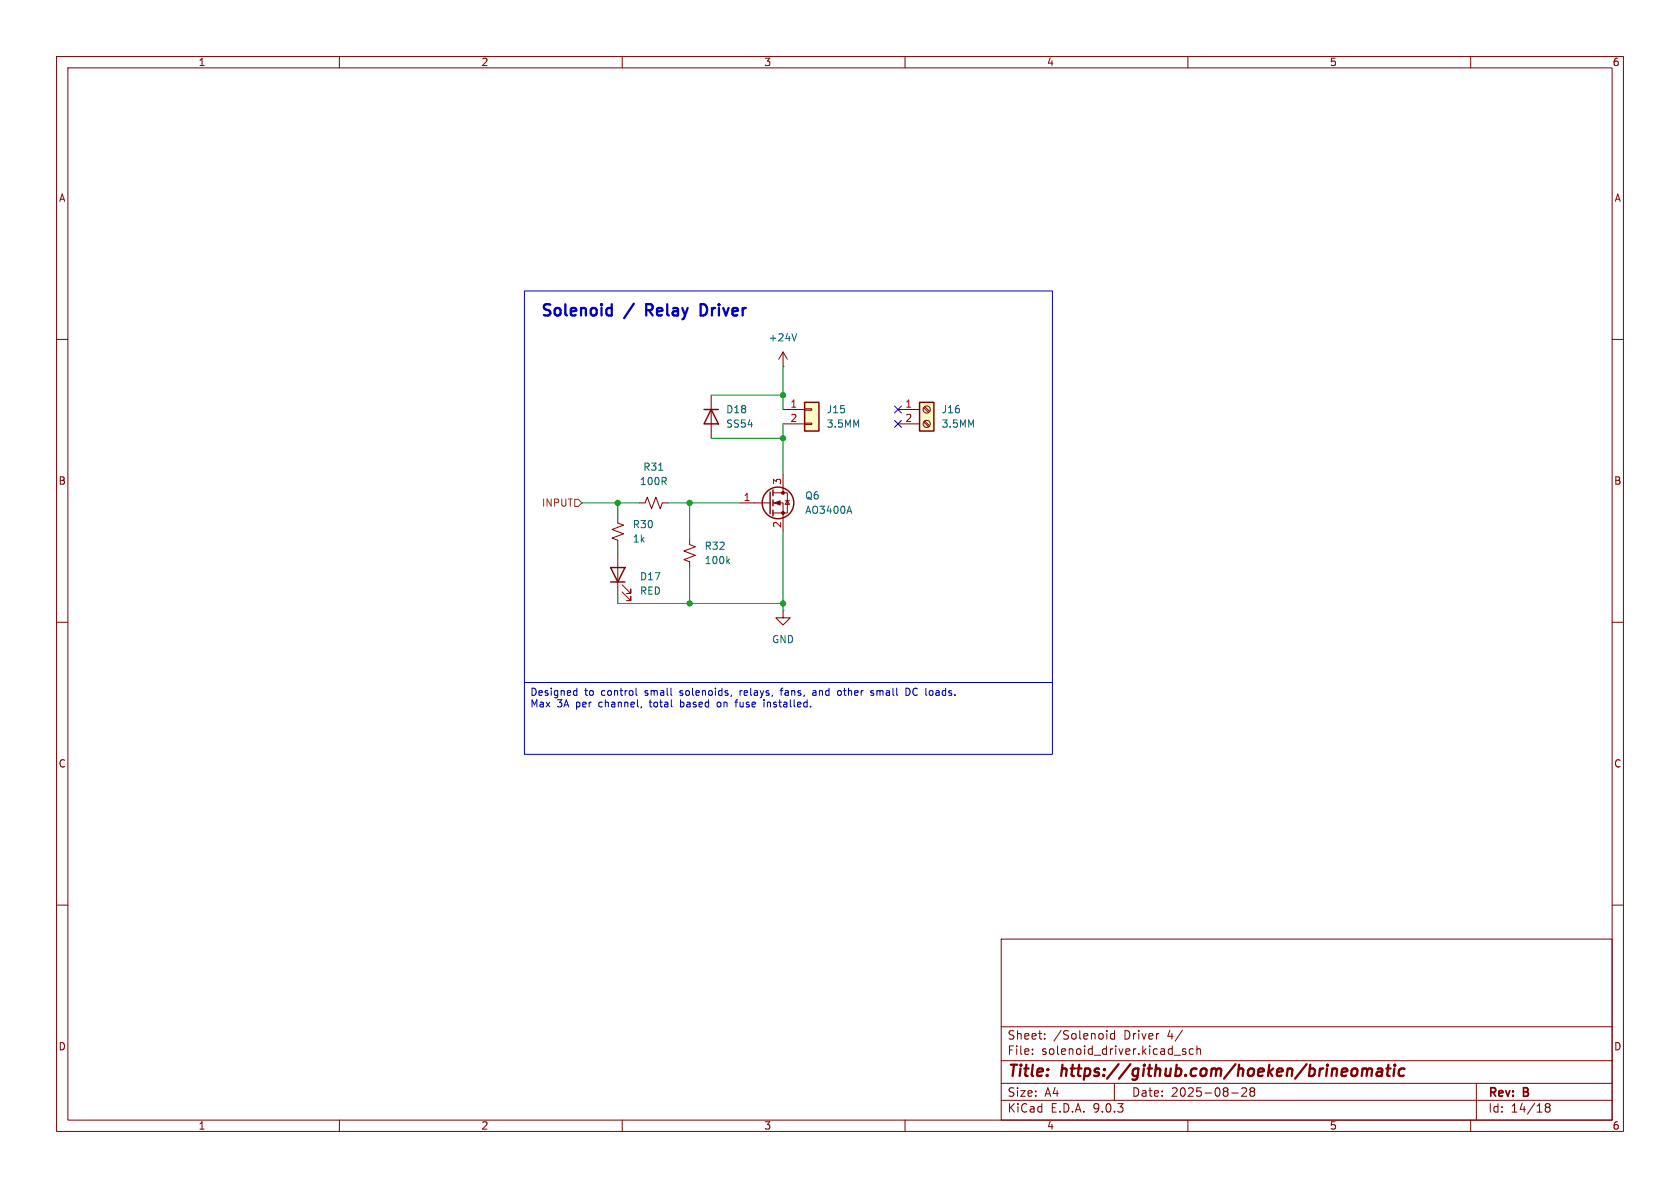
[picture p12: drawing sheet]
<svg xmlns="http://www.w3.org/2000/svg" width="297mm" height="210mm" viewBox="0 0 297 210" stroke-linecap="round" stroke-linejoin="round" font-family="sans-serif">
<g fill="none" stroke="#840000" stroke-width=".18">
<path d="M10 10h277v190h-277zM12 12h273v186h-273zM60 10v2M110 10v2M160 10v2M210 10v2M260 10v2M10 60h2M125.7 69.9v7.6M285 60h2M109.2 91.4v1.1l1 .3-2 .8 2 .8-2 .7 1 .4v1M113 88.9h1l.4-1 .8 2 .8-2 .7 2 .4-1h1"/>
<path d="M121.9 95.3v1l1 .3-2 .8 2 .8-2 .7 1 .4v1M10 110h2M285 110h2M10 160h2M177 166h108v32h-108zM285 160h2M60 198v2M110 198v2M160 198v2M177 194.5h108M177 191.5h108M177 187.5h108"/>
<path d="M177 181.5h108M182.5 186.3v.1M182.5 185.5v.1M184.7 183.6v.1M184.7 182.8v.1M195.7 182.2v.1M195.7 182.7v1M197 191.5v3M197 182.2v1.5M197 182.8l-.4-.1-.3 .3v.4l.2 .2h.5M207.6 186.5h1.1M209.6 185.5l-.4-.1-.2 .2 .1 .2 .5 .2v.3h-.6"/>
<path d="M210 198v2M211 185.5l-.5-.1-.3 .3v.4l.2 .2h.6M211.6 185.5l.2-.1 .4 .1v.9M211.6 184.9v1.5M217.7 193.2h1.2M220.3 192.4v.5l-.8 .9h.9M221 192.4v.3l.2 .2M221.2 192.9l-.2 .3v.5l.2 .1 .5-.1 .1-.2-.1-.4-.2-.2M221.2 192.9h.3M221.7 192.4l.1 .3-.3 .2M260 198v2M261 191.5v6.5"/>
<path d="M273.5 195.7l-.3-.2 .3-.4 .4 .1 .1 .2-.3 .3M273.5 195.7l-.3 .3v.5l.3 .1 .4-.1 .1-.2v-.4l-.3-.2M273.5 195.7h.2"/>
</g>
<g fill="none" stroke="#840000" stroke-width=".4">
<path d="M240.9 189.1a.49 .49 0 0 1 .8 .1M240.9 188.9l-.2 1.3M241.7 189.2a.5 .5 0 0 1 .8-.2l-.1 1.2M241.7 189.2l-.1 1M243.6 189l.2-.1 .5 .1v1.2M244.4 189.4h-.7a.4 .4 0 0 0-.4 .4 .4 .4 0 0 0 .3 .4l.7-.1M245.1 188.9h.7M245.5 188.2l-.3 1.7 .1 .2 .4 .1M246.5 188.9l-.2 1.3M246.6 188.2v.2M246.6 188.2l-.1 .1 .1 .1M246.6 188.2l.1 .1-.1 .1"/>
<path d="M248.3 189a.66 .66 0 0 0-1 .3v.5l.1 .3 .2 .1 .6-.1"/>
</g>
<path d="M116.4 83.1h.8M128.6 99.2l.4 .4M129 98.8l-.5 .5" fill="none" stroke="#006464" stroke-width=".18"/>
<path d="M124.5 72.4h2.5M125.7 72.4l1.3 2.5h-2.5z" fill="none" stroke="#840000" stroke-width=".25"/>
<path d="M142.2 71.1h2.6v5.1h-2.6z" fill="#ffffc2"/>
<g fill="none" stroke="#840000" stroke-width=".25">
<path d="M142.2 71.1h2.6v5.1h-2.6zM136.1 87v3.8M136.7 86.6v1M136.7 88.4v1M136.7 90.2v1"/>
<circle cx="137.5" cy="88.9" r="2.79"/>
</g>
<path d="M138.4 72.4h3.8M138.4 74.9h3.8M142.2 72.3h1.3v.2h-1.3zM142.2 74.8h1.3v.3h-1.3zM130.8 88.9h5.3M136.7 87.1h2.5v3.6h-2.5M136.7 88.9h1.7v5.1M138.4 83.8v3.3M138.8 88.5h.8M139.2 88.5l.4 .7h-.8z" fill="none" stroke="#840000" stroke-width=".18"/>
<g fill="#840000" stroke="#840000" stroke-width=".18">
<path d="M136.9 88.9l1-.4v.8z"/>
<circle cx="138.4" cy="87.1" r=".25"/>
<circle cx="138.4" cy="90.7" r=".25"/>
</g>
<path d="M150.2 89.5l.4 1.2" fill="none" stroke="#006464" stroke-width=".18"/>
<path d="M162.6 71.1h2.5v5.1h-2.5z" fill="#ffffc2"/>
<path d="M162.6 71.1h2.5v5.1h-2.5zM107.9 100.3h2.6l-1.3 2.6zM107.9 102.9h2.6" fill="none" stroke="#840000" stroke-width=".25"/>
<g fill="none" stroke="#840000" stroke-width=".18">
<path d="M138.4 64.8h.1M138.4 62.2l-.7 1.3M138.4 62.2l.8 1.3M138.4 62.2v2.6M158.7 72.4h3.9M158.7 74.9h3.9M163.3 72.1l.9 .8M163.3 74.6l.9 .8M163.5 71.9l.8 .8M163.5 74.4l.8 .9M109.2 97.8v7.6M110 104.6l1.5 1.6v-.8v.8h-.8"/>
<path d="M110 103.4l1.5 1.5v-.8v.8h-.8M138.4 108v1.2h1.3l-1.3 1.3-1.2-1.3h1.2M138.4 108h.1"/>
<circle cx="163.8" cy="72.4" r=".63"/>
<circle cx="163.8" cy="74.9" r=".63"/>
</g>
<path d="M140.8 59l-.4 1.3" fill="none" stroke="#006464" stroke-width=".18"/>
<path d="M101.6 88.3h.6l.7 .6-.7 .6h-.6z" fill="none" stroke="#725600" stroke-width=".18"/>
<path d="M125.7 77.5h12.7M125.7 69.9h12.7M138.4 64.8v7.6M138.4 74.9v8.9M102.9 88.9h10.1M109.2 88.9v2.5M109.2 96.5v1.3M118.1 88.9h12.7M121.9 88.9v6.4M138.4 94v14M109.2 105.4v1.3h29.2M121.9 100.3v6.4" fill="none" stroke="#009600" stroke-width=".18"/>
<path d="M158.1 74.3l1.3 1.2M158.1 71.8l1.3 1.2M159.4 74.3l-1.3 1.2M159.4 71.8l-1.3 1.2" fill="none" stroke="#000084" stroke-width=".18"/>
<g fill="none" stroke="#0000c2" stroke-width=".18">
<path d="M92.7 51.4h93.4v69.3h-93.4zM92.7 120.7h93.4v12.7h-93.4zM101.6 122.1h.4M102 121.7v1.2M102 122.9h-.4M112.4 121.7v1l.2 .2M113.4 124.9l-.1 .3M120.3 123.7v1.3M120.3 124.9l.1 .1M126.9 124.2l-.1 .5 .1 .2 .3 .1M129.3 122.9l-.1 .2M129.9 124.1h.5"/>
<path d="M130.4 123.7l-.3 .2M130.8 122.1v.8M131.1 122.1l-.3 .2M135.1 124.1v.9M135.7 124.1v.9M137.9 122.1h.5M138.4 121.7l-.3 .1v1.1M143.7 122.1h.5M144.3 122.4h-.5l-.1 .2 .1 .3h.5M148.2 122.1h.3l.2 .2-.1 .6h-.4M154 122.4l.4 .2 .1 .1-.2 .2h-.4M154 122.1h.4"/>
<path d="M160.2 121.7a.64 .64 0 0 1 .7 .6 .64 .64 0 0 1-.7 .6z"/>
</g>
<path d="M108 54.4l.1 .1M108.1 53.8v2M108.1 55.7l-.1 .1M114.2 54.8h.8M115 53.8h-.8v2M124.8 54.1l-.5-.3h-.4v2h.4l.5-.3" fill="none" stroke="#0000c2" stroke-width=".4"/>
<g fill="#009600" stroke="#009600" stroke-width=".18">
<circle cx="138.4" cy="69.9" r=".46"/>
<circle cx="138.4" cy="77.5" r=".46"/>
<circle cx="121.9" cy="88.9" r=".46"/>
<circle cx="121.9" cy="106.7" r=".46"/>
<circle cx="138.4" cy="106.7" r=".46"/>
<circle cx="109.2" cy="88.9" r=".46"/>
</g>
<g font-size="2.8" fill="#0000c2">
<text x="95.5" y="56.5">Solenoid</text>
<text x="110.7" y="56.5">/</text>
<text x="115.1" y="56.5">Relay</text>
<text x="125.5" y="56.5">Driver</text>
</g>
<g font-size="2.8" fill="#840000">
<text x="178" y="190.9">Title:</text>
<text x="187.7" y="190.9">https://github.com/hoeken/brineomatic</text>
</g>
<g font-size="2.1" fill="#840000">
<text x="178" y="184">Sheet:</text>
<text x="186.2" y="184">/Solenoid</text>
<text x="198.7" y="184">Driver</text>
<text x="206.5" y="184">4/</text>
<text x="178" y="186.7">File:</text>
<text x="184.1" y="186.7">solenoid_driver.kicad_sch</text>
<text x="178" y="196.9">KiCad</text>
<text x="178" y="194.1">Size:</text>
<text x="184.7" y="194.1">A4</text>
<text x="185.7" y="196.9">E.D.A.</text>
<text x="193.3" y="196.9">9.0.3</text>
<text x="200" y="194.1">Date:</text>
<text x="207" y="194.1">2025-08-28</text>
<text x="263" y="194.3">Rev:</text>
<text x="263" y="196.9">Id:</text>
<text x="267.1" y="196.9">14/18</text>
<text x="269.4" y="194.3">B</text>
</g>
<g font-size="1.8" fill="#840000">
<text x="35" y="11.9">1</text>
<text x="85" y="11.9">2</text>
<text x="135" y="11.9">3</text>
<text x="185" y="11.9">4</text>
<text x="235" y="11.9">5</text>
<text x="285" y="11.9">6</text>
<text x="10.3" y="35.9">A</text>
<text x="285.3" y="35.9">A</text>
<text x="10.3" y="85.9">B</text>
<text x="285.3" y="85.9">B</text>
<text x="10.3" y="135.9">C</text>
<text x="285.3" y="135.9">C</text>
<text x="10.3" y="185.9">D</text>
<text x="285.3" y="185.9">D</text>
<text x="35" y="199.9">1</text>
<text x="85" y="199.9">2</text>
<text x="135" y="199.9">3</text>
<text x="185" y="199.9">4</text>
<text x="235" y="199.9">5</text>
<text x="285" y="199.9">6</text>
</g>
<g font-size="1.8" fill="#006464">
<text x="135.8" y="60.6">+24V</text>
<text x="128.3" y="73.3">D18</text>
<text x="128.3" y="75.8">SS54</text>
<text x="146.1" y="73.3">J15</text>
<text x="146.1" y="75.8">3.5MM</text>
<text x="166.4" y="73.3">J16</text>
<text x="166.4" y="75.8">3.5MM</text>
<text x="113.6" y="83.4">R31</text>
<text x="113" y="86">100R</text>
<text x="142.2" y="88.5">Q6</text>
<text x="111.8" y="93.6">R30</text>
<text x="142.2" y="91">AO3400A</text>
<text x="111.8" y="96.1">1k</text>
<text x="124.5" y="97.4">R32</text>
<text x="124.5" y="99.9">100k</text>
<text x="113" y="102.8">D17</text>
<text x="113" y="105.3">RED</text>
<text x="136.4" y="113.9">GND</text>
</g>
<g font-size="1.8" fill="#a90000">
<text x="139.6" y="72.1">1</text>
<text x="139.6" y="74.7">2</text>
<text x="159.9" y="72.1">1</text>
<text x="159.9" y="74.7">2</text>
<text x="131.4" y="88.6">1</text>
<text x="138.2" y="85.8" transform="rotate(-90 138.2 85.8)">3</text>
<text x="138.2" y="93.4" transform="rotate(-90 138.2 93.4)">2</text>
</g>
<text font-size="1.8" fill="#725600" x="95.7" y="89.8">INPUT</text>
<g font-size="1.8" fill="#0000c2">
<text x="93.7" y="123.3">Designed</text>
<text x="93.7" y="125.4">Max</text>
<text x="98.5" y="125.4">3A</text>
<text x="101.9" y="125.4">per</text>
<text x="103.4" y="123.3">to</text>
<text x="106.1" y="125.4">channel,</text>
<text x="106.4" y="123.3">control</text>
<text x="114.3" y="123.3">small</text>
<text x="115.3" y="125.4">total</text>
<text x="120.7" y="123.3">solenoids,</text>
<text x="120.9" y="125.4">based</text>
<text x="127.7" y="125.4">on</text>
<text x="131.1" y="125.4">fuse</text>
<text x="131.4" y="123.3">relays,</text>
<text x="136.3" y="125.4">installed.</text>
<text x="138.9" y="123.3">fans,</text>
<text x="144.7" y="123.3">and</text>
<text x="149.4" y="123.3">other</text>
<text x="155.4" y="123.3">small</text>
<text x="161.8" y="123.3">DC loads.</text>
</g>
</svg>
